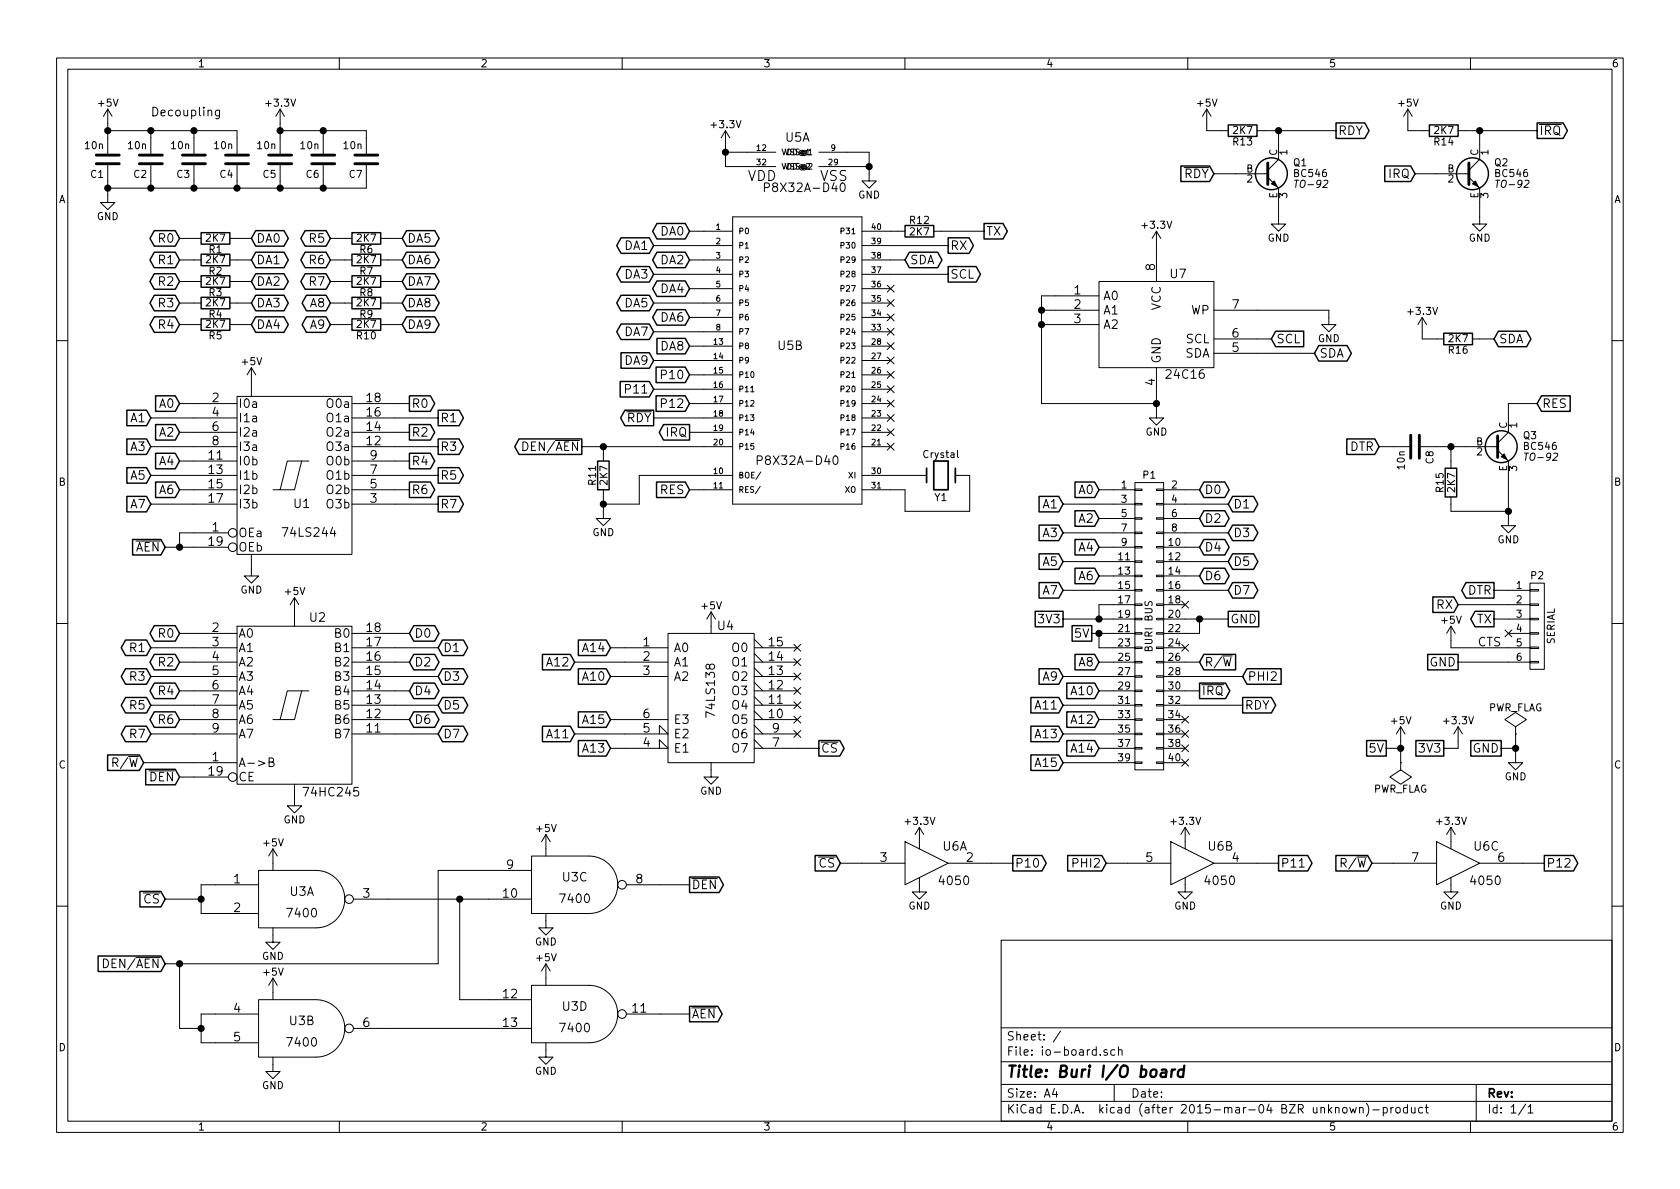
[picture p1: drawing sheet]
EESchema Schematic File Version 2
LIBS:power
LIBS:device
LIBS:transistors
LIBS:conn
LIBS:linear
LIBS:regul
LIBS:74xx
LIBS:cmos4000
LIBS:adc-dac
LIBS:memory
LIBS:xilinx
LIBS:special
LIBS:microcontrollers
LIBS:dsp
LIBS:microchip
LIBS:analog_switches
LIBS:motorola
LIBS:texas
LIBS:intel
LIBS:audio
LIBS:interface
LIBS:digital-audio
LIBS:philips
LIBS:display
LIBS:cypress
LIBS:siliconi
LIBS:opto
LIBS:atmel
LIBS:contrib
LIBS:valves
LIBS:parallax_propeller
EELAYER 25 0
EELAYER END
$Descr A4 11693 8268
encoding utf-8
Sheet 1 1
Title "Buri I/O board"
Date ""
Rev ""
Comp ""
Comment1 ""
Comment2 ""
Comment3 ""
Comment4 ""
$EndDescr
$Comp
L P8X32A-D40 U5
U 2 1
P 5500 2400
F 0 "U5" H 5500 2400 60  0000 C CNN
F 1 "P8X32A-D40" H 5550 1600 60  0000 C CNN
F 2 "" H 5500 2400 60  0000 C CNN
F 3 "" H 5500 2400 60  0000 C CNN
	2    5500 2400
	1    0    0    -1  
$EndComp
$Comp
L P8X32A-D40 U5
U 1 1
P 5600 1250
F 0 "U5" H 5550 1550 60  0000 C CNN
F 1 "P8X32A-D40" H 5600 1200 60  0000 C CNN
F 2 "" H 5600 1250 60  0000 C CNN
F 3 "" H 5600 1250 60  0000 C CNN
	1    5600 1250
	1    0    0    -1  
$EndComp
$Comp
L +3.3V #PWR01
U 1 1
P 5050 1000
F 0 "#PWR01" H 5050 850 50  0001 C CNN
F 1 "+3.3V" H 5050 1140 50  0000 C CNN
F 2 "" H 5050 1000 60  0000 C CNN
F 3 "" H 5050 1000 60  0000 C CNN
	1    5050 1000
	1    0    0    -1  
$EndComp
$Comp
L GND #PWR02
U 1 1
P 6050 1200
F 0 "#PWR02" H 6050 950 50  0001 C CNN
F 1 "GND" H 6050 1050 50  0000 C CNN
F 2 "" H 6050 1200 60  0000 C CNN
F 3 "" H 6050 1200 60  0000 C CNN
	1    6050 1200
	1    0    0    -1  
$EndComp
NoConn ~ 6200 3100
NoConn ~ 6200 3000
NoConn ~ 6200 2900
NoConn ~ 6200 2800
NoConn ~ 6200 2700
NoConn ~ 6200 2600
NoConn ~ 6200 2500
NoConn ~ 6200 2400
NoConn ~ 6200 2300
NoConn ~ 6200 2200
NoConn ~ 6200 2100
NoConn ~ 6200 2000
$Comp
L R R5
U 1 1
P 1500 2250
F 0 "R5" V 1580 2250 50  0000 C CNN
F 1 "2K7" V 1500 2250 50  0000 C CNN
F 2 "" V 1430 2250 30  0000 C CNN
F 3 "" H 1500 2250 30  0000 C CNN
	1    1500 2250
	0    1    1    0   
$EndComp
$Comp
L R R6
U 1 1
P 2550 1650
F 0 "R6" V 2630 1650 50  0000 C CNN
F 1 "2K7" V 2550 1650 50  0000 C CNN
F 2 "" V 2480 1650 30  0000 C CNN
F 3 "" H 2550 1650 30  0000 C CNN
	1    2550 1650
	0    1    1    0   
$EndComp
$Comp
L R R7
U 1 1
P 2550 1800
F 0 "R7" V 2630 1800 50  0000 C CNN
F 1 "2K7" V 2550 1800 50  0000 C CNN
F 2 "" V 2480 1800 30  0000 C CNN
F 3 "" H 2550 1800 30  0000 C CNN
	1    2550 1800
	0    1    1    0   
$EndComp
$Comp
L R R8
U 1 1
P 2550 1950
F 0 "R8" V 2630 1950 50  0000 C CNN
F 1 "2K7" V 2550 1950 50  0000 C CNN
F 2 "" V 2480 1950 30  0000 C CNN
F 3 "" H 2550 1950 30  0000 C CNN
	1    2550 1950
	0    1    1    0   
$EndComp
$Comp
L R R1
U 1 1
P 1500 1650
F 0 "R1" V 1580 1650 50  0000 C CNN
F 1 "2K7" V 1500 1650 50  0000 C CNN
F 2 "" V 1430 1650 30  0000 C CNN
F 3 "" H 1500 1650 30  0000 C CNN
	1    1500 1650
	0    1    1    0   
$EndComp
$Comp
L R R2
U 1 1
P 1500 1800
F 0 "R2" V 1580 1800 50  0000 C CNN
F 1 "2K7" V 1500 1800 50  0000 C CNN
F 2 "" V 1430 1800 30  0000 C CNN
F 3 "" H 1500 1800 30  0000 C CNN
	1    1500 1800
	0    1    1    0   
$EndComp
$Comp
L R R3
U 1 1
P 1500 1950
F 0 "R3" V 1580 1950 50  0000 C CNN
F 1 "2K7" V 1500 1950 50  0000 C CNN
F 2 "" V 1430 1950 30  0000 C CNN
F 3 "" H 1500 1950 30  0000 C CNN
	1    1500 1950
	0    1    1    0   
$EndComp
$Comp
L R R4
U 1 1
P 1500 2100
F 0 "R4" V 1580 2100 50  0000 C CNN
F 1 "2K7" V 1500 2100 50  0000 C CNN
F 2 "" V 1430 2100 30  0000 C CNN
F 3 "" H 1500 2100 30  0000 C CNN
	1    1500 2100
	0    1    1    0   
$EndComp
Text GLabel 1750 1650 2    60   BiDi ~ 0
DA0
Text GLabel 1750 1800 2    60   BiDi ~ 0
DA1
Text GLabel 1750 1950 2    60   BiDi ~ 0
DA2
Text GLabel 1750 2100 2    60   BiDi ~ 0
DA3
Text GLabel 1750 2250 2    60   BiDi ~ 0
DA4
Text GLabel 2800 1650 2    60   BiDi ~ 0
DA5
Text GLabel 2800 1800 2    60   BiDi ~ 0
DA6
Text GLabel 2800 1950 2    60   BiDi ~ 0
DA7
Text GLabel 4800 2200 0    60   BiDi ~ 0
DA6
$Comp
L R R9
U 1 1
P 2550 2100
F 0 "R9" V 2630 2100 50  0000 C CNN
F 1 "2K7" V 2550 2100 50  0000 C CNN
F 2 "" V 2480 2100 30  0000 C CNN
F 3 "" H 2550 2100 30  0000 C CNN
	1    2550 2100
	0    1    1    0   
$EndComp
$Comp
L R R10
U 1 1
P 2550 2250
F 0 "R10" V 2630 2250 50  0000 C CNN
F 1 "2K7" V 2550 2250 50  0000 C CNN
F 2 "" V 2480 2250 30  0000 C CNN
F 3 "" H 2550 2250 30  0000 C CNN
	1    2550 2250
	0    1    1    0   
$EndComp
Text GLabel 2800 2100 2    60   BiDi ~ 0
DA8
Text GLabel 2800 2250 2    60   BiDi ~ 0
DA9
Text GLabel 4550 2300 0    60   BiDi ~ 0
DA7
Text GLabel 4800 2000 0    60   BiDi ~ 0
DA4
Text GLabel 4550 2100 0    60   BiDi ~ 0
DA5
Text GLabel 4800 1800 0    60   BiDi ~ 0
DA2
Text GLabel 4550 1900 0    60   BiDi ~ 0
DA3
Text GLabel 4800 1600 0    60   BiDi ~ 0
DA0
Text GLabel 4550 1700 0    60   BiDi ~ 0
DA1
Text GLabel 4800 2400 0    60   Input ~ 0
DA8
Text GLabel 4550 2500 0    60   Input ~ 0
DA9
Text GLabel 1250 1650 0    60   BiDi ~ 0
R0
Text GLabel 1250 1800 0    60   BiDi ~ 0
R1
Text GLabel 1250 1950 0    60   BiDi ~ 0
R2
Text GLabel 1250 2100 0    60   BiDi ~ 0
R3
Text GLabel 1250 2250 0    60   BiDi ~ 0
R4
Text GLabel 2300 1650 0    60   BiDi ~ 0
R5
Text GLabel 2300 1800 0    60   BiDi ~ 0
R6
Text GLabel 2300 1950 0    60   BiDi ~ 0
R7
Text GLabel 2300 2100 0    60   BiDi ~ 0
A8
Text GLabel 2300 2250 0    60   BiDi ~ 0
A9
$Comp
L 74LS244 U1
U 1 1
P 2050 3300
F 0 "U1" H 2100 3100 60  0000 C CNN
F 1 "74LS244" H 2150 2900 60  0000 C CNN
F 2 "" H 2050 3300 60  0000 C CNN
F 3 "" H 2050 3300 60  0000 C CNN
	1    2050 3300
	1    0    0    -1  
$EndComp
Text GLabel 2850 2800 2    60   Output ~ 0
R0
Text GLabel 3050 2900 2    60   Output ~ 0
R1
Text GLabel 2850 3000 2    60   Output ~ 0
R2
Text GLabel 3050 3100 2    60   Output ~ 0
R3
Text GLabel 2850 3200 2    60   Output ~ 0
R4
Text GLabel 3050 3300 2    60   Output ~ 0
R5
Text GLabel 2850 3400 2    60   Output ~ 0
R6
Text GLabel 3050 3500 2    60   Output ~ 0
R7
Text GLabel 1150 3800 0    60   Input ~ 0
~AEN
Text GLabel 1250 2800 0    60   Input ~ 0
A0
Text GLabel 1050 2900 0    60   Input ~ 0
A1
Text GLabel 1250 3000 0    60   Input ~ 0
A2
Text GLabel 1050 3100 0    60   Input ~ 0
A3
Text GLabel 1250 3200 0    60   Input ~ 0
A4
Text GLabel 1050 3300 0    60   Input ~ 0
A5
Text GLabel 1250 3400 0    60   Input ~ 0
A6
Text GLabel 1050 3500 0    60   Input ~ 0
A7
$Comp
L 74HC245 U2
U 1 1
P 2050 4900
F 0 "U2" H 2150 5475 60  0000 L BNN
F 1 "74HC245" H 2100 4325 60  0000 L TNN
F 2 "" H 2050 4900 60  0000 C CNN
F 3 "" H 2050 4900 60  0000 C CNN
	1    2050 4900
	1    0    0    -1  
$EndComp
Text GLabel 2850 4400 2    60   BiDi ~ 0
D0
Text GLabel 3050 4500 2    60   BiDi ~ 0
D1
Text GLabel 2850 4600 2    60   BiDi ~ 0
D2
Text GLabel 3050 4700 2    60   BiDi ~ 0
D3
Text GLabel 2850 4800 2    60   BiDi ~ 0
D4
Text GLabel 3050 4900 2    60   BiDi ~ 0
D5
Text GLabel 2850 5000 2    60   BiDi ~ 0
D6
Text GLabel 3050 5100 2    60   BiDi ~ 0
D7
Text GLabel 1250 4400 0    60   BiDi ~ 0
R0
Text GLabel 1050 4500 0    60   BiDi ~ 0
R1
Text GLabel 1250 4600 0    60   BiDi ~ 0
R2
Text GLabel 1050 4700 0    60   BiDi ~ 0
R3
Text GLabel 1250 4800 0    60   BiDi ~ 0
R4
Text GLabel 1050 4900 0    60   BiDi ~ 0
R5
Text GLabel 1250 5000 0    60   BiDi ~ 0
R6
Text GLabel 1050 5100 0    60   BiDi ~ 0
R7
Text GLabel 1250 5400 0    60   Input ~ 0
~DEN
Text GLabel 1000 5300 0    60   Input ~ 0
R/~W
$Comp
L 4050 U6
U 2 1
P 8300 6000
F 0 "U6" H 8495 6115 60  0000 C CNN
F 1 "4050" H 8490 5875 60  0000 C CNN
F 2 "" H 8300 6000 60  0000 C CNN
F 3 "" H 8300 6000 60  0000 C CNN
	2    8300 6000
	1    0    0    -1  
$EndComp
Text GLabel 4800 2800 0    60   Input ~ 0
P12
Text GLabel 4550 2900 0    60   Output ~ 0
~RDY
Text GLabel 4800 2600 0    60   Input ~ 0
P10
Text GLabel 4550 2700 0    60   Input ~ 0
P11
Text GLabel 4800 3000 0    60   Output ~ 0
IRQ
Text GLabel 8900 6000 2    60   Output ~ 0
P11
Text GLabel 7700 6000 0    60   Input ~ 0
PHI2
$Comp
L 4050 U6
U 3 1
P 10150 6000
F 0 "U6" H 10345 6115 60  0000 C CNN
F 1 "4050" H 10340 5875 60  0000 C CNN
F 2 "" H 10150 6000 60  0000 C CNN
F 3 "" H 10150 6000 60  0000 C CNN
	3    10150 6000
	1    0    0    -1  
$EndComp
Text GLabel 10750 6000 2    60   Output ~ 0
P12
Text GLabel 9550 6000 0    60   Input ~ 0
R/~W
$Comp
L 4050 U6
U 1 1
P 6450 6000
F 0 "U6" H 6645 6115 60  0000 C CNN
F 1 "4050" H 6640 5875 60  0000 C CNN
F 2 "" H 6450 6000 60  0000 C CNN
F 3 "" H 6450 6000 60  0000 C CNN
	1    6450 6000
	1    0    0    -1  
$EndComp
Text GLabel 7050 6000 2    60   Output ~ 0
P10
Text GLabel 5850 6000 0    60   Input ~ 0
~CS
$Comp
L 7400 U3
U 1 1
P 2100 6250
F 0 "U3" H 2100 6300 60  0000 C CNN
F 1 "7400" H 2100 6150 60  0000 C CNN
F 2 "" H 2100 6250 60  0000 C CNN
F 3 "" H 2100 6250 60  0000 C CNN
	1    2100 6250
	1    0    0    -1  
$EndComp
Text GLabel 1150 6250 0    60   Input ~ 0
~CS
$Comp
L 7400 U3
U 3 1
P 4000 6150
F 0 "U3" H 4000 6200 60  0000 C CNN
F 1 "7400" H 4000 6050 60  0000 C CNN
F 2 "" H 4000 6150 60  0000 C CNN
F 3 "" H 4000 6150 60  0000 C CNN
	3    4000 6150
	1    0    0    -1  
$EndComp
Text GLabel 1150 6700 0    60   Input ~ 0
DEN/~AEN
$Comp
L 7400 U3
U 4 1
P 4000 7050
F 0 "U3" H 4000 7100 60  0000 C CNN
F 1 "7400" H 4000 6950 60  0000 C CNN
F 2 "" H 4000 7050 60  0000 C CNN
F 3 "" H 4000 7050 60  0000 C CNN
	4    4000 7050
	1    0    0    -1  
$EndComp
$Comp
L 7400 U3
U 2 1
P 2100 7150
F 0 "U3" H 2100 7200 60  0000 C CNN
F 1 "7400" H 2100 7050 60  0000 C CNN
F 2 "" H 2100 7150 60  0000 C CNN
F 3 "" H 2100 7150 60  0000 C CNN
	2    2100 7150
	1    0    0    -1  
$EndComp
Text GLabel 4800 6150 2    60   Output ~ 0
~DEN
Text GLabel 4800 7050 2    60   Output ~ 0
~AEN
Text GLabel 4050 3100 0    60   Output ~ 0
DEN/~AEN
$Comp
L R R11
U 1 1
P 4200 3300
F 0 "R11" V 4280 3300 50  0000 C CNN
F 1 "2K7" V 4200 3300 50  0000 C CNN
F 2 "" V 4130 3300 30  0000 C CNN
F 3 "" H 4200 3300 30  0000 C CNN
	1    4200 3300
	-1   0    0    1   
$EndComp
$Comp
L GND #PWR03
U 1 1
P 4200 3550
F 0 "#PWR03" H 4200 3300 50  0001 C CNN
F 1 "GND" H 4200 3400 50  0000 C CNN
F 2 "" H 4200 3550 60  0000 C CNN
F 3 "" H 4200 3550 60  0000 C CNN
	1    4200 3550
	1    0    0    -1  
$EndComp
Text GLabel 4800 3400 0    60   Input ~ 0
RES
$Comp
L Crystal Y1
U 1 1
P 6550 3300
F 0 "Y1" H 6550 3450 50  0000 C CNN
F 1 "Crystal" H 6550 3150 50  0000 C CNN
F 2 "" H 6550 3300 60  0000 C CNN
F 3 "" H 6550 3300 60  0000 C CNN
	1    6550 3300
	-1   0    0    1   
$EndComp
Text GLabel 8450 1200 0    60   Input ~ 0
~RDY
$Comp
L BC546 Q1
U 1 1
P 8800 1200
F 0 "Q1" H 9000 1275 50  0000 L CNN
F 1 "BC546" H 9000 1200 50  0000 L CNN
F 2 "TO-92" H 9000 1125 50  0000 L CIN
F 3 "" H 8800 1200 50  0000 L CNN
	1    8800 1200
	1    0    0    -1  
$EndComp
$Comp
L GND #PWR04
U 1 1
P 8900 1500
F 0 "#PWR04" H 8900 1250 50  0001 C CNN
F 1 "GND" H 8900 1350 50  0000 C CNN
F 2 "" H 8900 1500 60  0000 C CNN
F 3 "" H 8900 1500 60  0000 C CNN
	1    8900 1500
	1    0    0    -1  
$EndComp
Text GLabel 9300 900  2    60   Output ~ 0
RDY
$Comp
L R R13
U 1 1
P 8650 900
F 0 "R13" V 8730 900 50  0000 C CNN
F 1 "2K7" V 8650 900 50  0000 C CNN
F 2 "" V 8580 900 30  0000 C CNN
F 3 "" H 8650 900 30  0000 C CNN
	1    8650 900 
	0    1    1    0   
$EndComp
$Comp
L +5V #PWR05
U 1 1
P 8400 850
F 0 "#PWR05" H 8400 700 50  0001 C CNN
F 1 "+5V" H 8400 990 50  0000 C CNN
F 2 "" H 8400 850 60  0000 C CNN
F 3 "" H 8400 850 60  0000 C CNN
	1    8400 850 
	1    0    0    -1  
$EndComp
Text GLabel 9850 1200 0    60   Input ~ 0
IRQ
$Comp
L BC546 Q2
U 1 1
P 10200 1200
F 0 "Q2" H 10400 1275 50  0000 L CNN
F 1 "BC546" H 10400 1200 50  0000 L CNN
F 2 "TO-92" H 10400 1125 50  0000 L CIN
F 3 "" H 10200 1200 50  0000 L CNN
	1    10200 1200
	1    0    0    -1  
$EndComp
$Comp
L GND #PWR06
U 1 1
P 10300 1500
F 0 "#PWR06" H 10300 1250 50  0001 C CNN
F 1 "GND" H 10300 1350 50  0000 C CNN
F 2 "" H 10300 1500 60  0000 C CNN
F 3 "" H 10300 1500 60  0000 C CNN
	1    10300 1500
	1    0    0    -1  
$EndComp
Text GLabel 10700 900  2    60   Output ~ 0
~IRQ
$Comp
L R R14
U 1 1
P 10050 900
F 0 "R14" V 10130 900 50  0000 C CNN
F 1 "2K7" V 10050 900 50  0000 C CNN
F 2 "" V 9980 900 30  0000 C CNN
F 3 "" H 10050 900 30  0000 C CNN
	1    10050 900 
	0    1    1    0   
$EndComp
$Comp
L +5V #PWR07
U 1 1
P 9800 850
F 0 "#PWR07" H 9800 700 50  0001 C CNN
F 1 "+5V" H 9800 990 50  0000 C CNN
F 2 "" H 9800 850 60  0000 C CNN
F 3 "" H 9800 850 60  0000 C CNN
	1    9800 850 
	1    0    0    -1  
$EndComp
$Comp
L +5V #PWR08
U 1 1
P 1750 2650
F 0 "#PWR08" H 1750 2500 50  0001 C CNN
F 1 "+5V" H 1750 2790 50  0000 C CNN
F 2 "" H 1750 2650 60  0000 C CNN
F 3 "" H 1750 2650 60  0000 C CNN
	1    1750 2650
	1    0    0    -1  
$EndComp
$Comp
L GND #PWR09
U 1 1
P 1750 3950
F 0 "#PWR09" H 1750 3700 50  0001 C CNN
F 1 "GND" H 1750 3800 50  0000 C CNN
F 2 "" H 1750 3950 60  0000 C CNN
F 3 "" H 1750 3950 60  0000 C CNN
	1    1750 3950
	1    0    0    -1  
$EndComp
$Comp
L GND #PWR010
U 1 1
P 2050 5550
F 0 "#PWR010" H 2050 5300 50  0001 C CNN
F 1 "GND" H 2050 5400 50  0000 C CNN
F 2 "" H 2050 5550 60  0000 C CNN
F 3 "" H 2050 5550 60  0000 C CNN
	1    2050 5550
	1    0    0    -1  
$EndComp
$Comp
L +5V #PWR011
U 1 1
P 2050 4250
F 0 "#PWR011" H 2050 4100 50  0001 C CNN
F 1 "+5V" H 2050 4390 50  0000 C CNN
F 2 "" H 2050 4250 60  0000 C CNN
F 3 "" H 2050 4250 60  0000 C CNN
	1    2050 4250
	1    0    0    -1  
$EndComp
$Comp
L GND #PWR012
U 1 1
P 1900 6500
F 0 "#PWR012" H 1900 6250 50  0001 C CNN
F 1 "GND" H 1900 6350 50  0000 C CNN
F 2 "" H 1900 6500 60  0000 C CNN
F 3 "" H 1900 6500 60  0000 C CNN
	1    1900 6500
	1    0    0    -1  
$EndComp
$Comp
L GND #PWR013
U 1 1
P 1900 7400
F 0 "#PWR013" H 1900 7150 50  0001 C CNN
F 1 "GND" H 1900 7250 50  0000 C CNN
F 2 "" H 1900 7400 60  0000 C CNN
F 3 "" H 1900 7400 60  0000 C CNN
	1    1900 7400
	1    0    0    -1  
$EndComp
$Comp
L GND #PWR014
U 1 1
P 3800 7300
F 0 "#PWR014" H 3800 7050 50  0001 C CNN
F 1 "GND" H 3800 7150 50  0000 C CNN
F 2 "" H 3800 7300 60  0000 C CNN
F 3 "" H 3800 7300 60  0000 C CNN
	1    3800 7300
	1    0    0    -1  
$EndComp
$Comp
L GND #PWR015
U 1 1
P 3800 6400
F 0 "#PWR015" H 3800 6150 50  0001 C CNN
F 1 "GND" H 3800 6250 50  0000 C CNN
F 2 "" H 3800 6400 60  0000 C CNN
F 3 "" H 3800 6400 60  0000 C CNN
	1    3800 6400
	1    0    0    -1  
$EndComp
$Comp
L +5V #PWR016
U 1 1
P 3800 6800
F 0 "#PWR016" H 3800 6650 50  0001 C CNN
F 1 "+5V" H 3800 6940 50  0000 C CNN
F 2 "" H 3800 6800 60  0000 C CNN
F 3 "" H 3800 6800 60  0000 C CNN
	1    3800 6800
	1    0    0    -1  
$EndComp
$Comp
L GND #PWR017
U 1 1
P 10100 6150
F 0 "#PWR017" H 10100 5900 50  0001 C CNN
F 1 "GND" H 10100 6000 50  0000 C CNN
F 2 "" H 10100 6150 60  0000 C CNN
F 3 "" H 10100 6150 60  0000 C CNN
	1    10100 6150
	1    0    0    -1  
$EndComp
$Comp
L +3.3V #PWR018
U 1 1
P 10100 5850
F 0 "#PWR018" H 10100 5700 50  0001 C CNN
F 1 "+3.3V" H 10100 5990 50  0000 C CNN
F 2 "" H 10100 5850 60  0000 C CNN
F 3 "" H 10100 5850 60  0000 C CNN
	1    10100 5850
	1    0    0    -1  
$EndComp
$Comp
L GND #PWR019
U 1 1
P 8250 6150
F 0 "#PWR019" H 8250 5900 50  0001 C CNN
F 1 "GND" H 8250 6000 50  0000 C CNN
F 2 "" H 8250 6150 60  0000 C CNN
F 3 "" H 8250 6150 60  0000 C CNN
	1    8250 6150
	1    0    0    -1  
$EndComp
$Comp
L +3.3V #PWR020
U 1 1
P 8250 5850
F 0 "#PWR020" H 8250 5700 50  0001 C CNN
F 1 "+3.3V" H 8250 5990 50  0000 C CNN
F 2 "" H 8250 5850 60  0000 C CNN
F 3 "" H 8250 5850 60  0000 C CNN
	1    8250 5850
	1    0    0    -1  
$EndComp
$Comp
L GND #PWR021
U 1 1
P 6400 6150
F 0 "#PWR021" H 6400 5900 50  0001 C CNN
F 1 "GND" H 6400 6000 50  0000 C CNN
F 2 "" H 6400 6150 60  0000 C CNN
F 3 "" H 6400 6150 60  0000 C CNN
	1    6400 6150
	1    0    0    -1  
$EndComp
$Comp
L +3.3V #PWR022
U 1 1
P 6400 5850
F 0 "#PWR022" H 6400 5700 50  0001 C CNN
F 1 "+3.3V" H 6400 5990 50  0000 C CNN
F 2 "" H 6400 5850 60  0000 C CNN
F 3 "" H 6400 5850 60  0000 C CNN
	1    6400 5850
	1    0    0    -1  
$EndComp
$Comp
L 74LS138 U4
U 1 1
P 4950 4850
F 0 "U4" H 5050 5350 60  0000 C CNN
F 1 "74LS138" V 4950 4900 60  0000 C CNN
F 2 "" H 4950 4850 60  0000 C CNN
F 3 "" H 4950 4850 60  0000 C CNN
	1    4950 4850
	1    0    0    -1  
$EndComp
Text GLabel 4250 5200 0    60   Input ~ 0
A13
Text GLabel 4250 4700 0    60   Input ~ 0
A10
Text GLabel 4000 5100 0    60   Input ~ 0
A11
Text GLabel 4250 4500 0    60   Input ~ 0
A14
Text GLabel 4000 4600 0    60   Input ~ 0
A12
Text GLabel 4250 5000 0    60   Input ~ 0
A15
NoConn ~ 5550 4500
NoConn ~ 5550 4600
NoConn ~ 5550 4700
NoConn ~ 5550 4800
NoConn ~ 5550 4900
NoConn ~ 5550 5000
NoConn ~ 5550 5100
Text GLabel 5700 5200 2    60   Output ~ 0
~CS
$Comp
L +5V #PWR023
U 1 1
P 1900 6000
F 0 "#PWR023" H 1900 5850 50  0001 C CNN
F 1 "+5V" H 1900 6140 50  0000 C CNN
F 2 "" H 1900 6000 60  0000 C CNN
F 3 "" H 1900 6000 60  0000 C CNN
	1    1900 6000
	1    0    0    -1  
$EndComp
$Comp
L +5V #PWR024
U 1 1
P 3800 5900
F 0 "#PWR024" H 3800 5750 50  0001 C CNN
F 1 "+5V" H 3800 6040 50  0000 C CNN
F 2 "" H 3800 5900 60  0000 C CNN
F 3 "" H 3800 5900 60  0000 C CNN
	1    3800 5900
	1    0    0    -1  
$EndComp
$Comp
L +5V #PWR025
U 1 1
P 1900 6900
F 0 "#PWR025" H 1900 6750 50  0001 C CNN
F 1 "+5V" H 1900 7040 50  0000 C CNN
F 2 "" H 1900 6900 60  0000 C CNN
F 3 "" H 1900 6900 60  0000 C CNN
	1    1900 6900
	1    0    0    -1  
$EndComp
$Comp
L +5V #PWR026
U 1 1
P 4950 4350
F 0 "#PWR026" H 4950 4200 50  0001 C CNN
F 1 "+5V" H 4950 4490 50  0000 C CNN
F 2 "" H 4950 4350 60  0000 C CNN
F 3 "" H 4950 4350 60  0000 C CNN
	1    4950 4350
	1    0    0    -1  
$EndComp
$Comp
L GND #PWR027
U 1 1
P 4950 5350
F 0 "#PWR027" H 4950 5100 50  0001 C CNN
F 1 "GND" H 4950 5200 50  0000 C CNN
F 2 "" H 4950 5350 60  0000 C CNN
F 3 "" H 4950 5350 60  0000 C CNN
	1    4950 5350
	1    0    0    -1  
$EndComp
$Comp
L CONN_02X20 P1
U 1 1
P 8000 4350
F 0 "P1" H 8000 5400 50  0000 C CNN
F 1 "BURI BUS" V 8000 4350 50  0000 C CNN
F 2 "" H 8000 3400 60  0000 C CNN
F 3 "" H 8000 3400 60  0000 C CNN
	1    8000 4350
	1    0    0    -1  
$EndComp
Text GLabel 7650 3400 0    60   Input ~ 0
A0
Text GLabel 7400 3500 0    60   Input ~ 0
A1
Text GLabel 7650 3600 0    60   Input ~ 0
A2
Text GLabel 7400 3700 0    60   Input ~ 0
A3
Text GLabel 7650 3800 0    60   Input ~ 0
A4
Text GLabel 7400 3900 0    60   Input ~ 0
A5
Text GLabel 7650 4000 0    60   Input ~ 0
A6
Text GLabel 7400 4100 0    60   Input ~ 0
A7
Text GLabel 7650 4600 0    60   Input ~ 0
A8
Text GLabel 7400 4700 0    60   Input ~ 0
A9
Text GLabel 7650 4800 0    60   Input ~ 0
A10
Text GLabel 7400 4900 0    60   Input ~ 0
A11
Text GLabel 7650 5000 0    60   Input ~ 0
A12
Text GLabel 7400 5100 0    60   Input ~ 0
A13
Text GLabel 7650 5200 0    60   Input ~ 0
A14
Text GLabel 7400 5300 0    60   Input ~ 0
A15
Text GLabel 8350 3400 2    60   BiDi ~ 0
D0
Text GLabel 8550 3500 2    60   BiDi ~ 0
D1
Text GLabel 8350 3600 2    60   BiDi ~ 0
D2
Text GLabel 8550 3700 2    60   BiDi ~ 0
D3
Text GLabel 8350 3800 2    60   BiDi ~ 0
D4
Text GLabel 8550 3900 2    60   BiDi ~ 0
D5
Text GLabel 8350 4000 2    60   BiDi ~ 0
D6
Text GLabel 8550 4100 2    60   BiDi ~ 0
D7
Text GLabel 8550 4300 2    60   UnSpc ~ 0
GND
Text GLabel 7400 4300 0    60   UnSpc ~ 0
3V3
Text GLabel 7600 4400 0    60   UnSpc ~ 0
5V
Text GLabel 10050 5200 0    60   UnSpc ~ 0
3V3
Text GLabel 9650 5200 0    60   UnSpc ~ 0
5V
Text GLabel 10450 5200 0    60   UnSpc ~ 0
GND
$Comp
L +3.3V #PWR028
U 1 1
P 10150 5150
F 0 "#PWR028" H 10150 5000 50  0001 C CNN
F 1 "+3.3V" H 10150 5290 50  0000 C CNN
F 2 "" H 10150 5150 60  0000 C CNN
F 3 "" H 10150 5150 60  0000 C CNN
	1    10150 5150
	-1   0    0    -1  
$EndComp
$Comp
L +5V #PWR029
U 1 1
P 9750 5150
F 0 "#PWR029" H 9750 5000 50  0001 C CNN
F 1 "+5V" H 9750 5290 50  0000 C CNN
F 2 "" H 9750 5150 60  0000 C CNN
F 3 "" H 9750 5150 60  0000 C CNN
	1    9750 5150
	1    0    0    -1  
$EndComp
$Comp
L GND #PWR030
U 1 1
P 10550 5250
F 0 "#PWR030" H 10550 5000 50  0001 C CNN
F 1 "GND" H 10550 5100 50  0000 C CNN
F 2 "" H 10550 5250 60  0000 C CNN
F 3 "" H 10550 5250 60  0000 C CNN
	1    10550 5250
	1    0    0    -1  
$EndComp
Text GLabel 8350 4600 2    60   Input ~ 0
R/~W
Text GLabel 8650 4700 2    60   Input ~ 0
PHI2
Text GLabel 8350 4800 2    60   Output ~ 0
~IRQ
Text GLabel 8650 4900 2    60   Output ~ 0
RDY
NoConn ~ 8250 4200
NoConn ~ 8250 5100
NoConn ~ 8250 5200
NoConn ~ 8250 5300
NoConn ~ 8250 4500
Wire Wire Line
	6050 1050 6050 1200
Wire Wire Line
	6050 1050 5900 1050
Wire Wire Line
	5900 1150 6050 1150
Connection ~ 6050 1150
Wire Wire Line
	5050 1000 5050 1150
Wire Wire Line
	5050 1150 5200 1150
Wire Wire Line
	5200 1050 5050 1050
Connection ~ 5050 1050
Wire Wire Line
	1650 1650 1750 1650
Wire Wire Line
	1650 1800 1750 1800
Wire Wire Line
	1750 1950 1650 1950
Wire Wire Line
	1650 2100 1750 2100
Wire Wire Line
	1750 2250 1650 2250
Wire Wire Line
	2700 1650 2800 1650
Wire Wire Line
	2800 1800 2700 1800
Wire Wire Line
	2700 1950 2800 1950
Wire Wire Line
	2800 2100 2700 2100
Wire Wire Line
	2700 2250 2800 2250
Wire Wire Line
	4550 2500 4900 2500
Wire Wire Line
	4900 2400 4800 2400
Wire Wire Line
	4550 2300 4900 2300
Wire Wire Line
	4900 2200 4800 2200
Wire Wire Line
	4550 2100 4900 2100
Wire Wire Line
	4900 2000 4800 2000
Wire Wire Line
	4550 1900 4900 1900
Wire Wire Line
	4900 1800 4800 1800
Wire Wire Line
	4550 1700 4900 1700
Wire Wire Line
	4900 1600 4800 1600
Wire Wire Line
	2300 2250 2400 2250
Wire Wire Line
	2400 2100 2300 2100
Wire Wire Line
	2300 1950 2400 1950
Wire Wire Line
	2400 1800 2300 1800
Wire Wire Line
	2300 1650 2400 1650
Wire Wire Line
	1350 2250 1250 2250
Wire Wire Line
	1250 2100 1350 2100
Wire Wire Line
	1350 1950 1250 1950
Wire Wire Line
	1250 1800 1350 1800
Wire Wire Line
	1350 1650 1250 1650
Wire Wire Line
	3050 3500 2750 3500
Wire Wire Line
	2750 3400 2850 3400
Wire Wire Line
	3050 3300 2750 3300
Wire Wire Line
	2750 3200 2850 3200
Wire Wire Line
	3050 3100 2750 3100
Wire Wire Line
	2750 3000 2850 3000
Wire Wire Line
	3050 2900 2750 2900
Wire Wire Line
	2750 2800 2850 2800
Wire Wire Line
	1150 3800 1350 3800
Wire Wire Line
	1350 3700 1250 3700
Wire Wire Line
	1250 3700 1250 3800
Connection ~ 1250 3800
Wire Wire Line
	1050 3500 1350 3500
Wire Wire Line
	1350 3400 1250 3400
Wire Wire Line
	1050 3300 1350 3300
Wire Wire Line
	1350 3200 1250 3200
Wire Wire Line
	1050 3100 1350 3100
Wire Wire Line
	1350 3000 1250 3000
Wire Wire Line
	1050 2900 1350 2900
Wire Wire Line
	1350 2800 1250 2800
Wire Wire Line
	3050 5100 2750 5100
Wire Wire Line
	3050 4900 2750 4900
Wire Wire Line
	3050 4700 2750 4700
Wire Wire Line
	3050 4500 2750 4500
Wire Wire Line
	2750 4400 2850 4400
Wire Wire Line
	2850 4600 2750 4600
Wire Wire Line
	2750 4800 2850 4800
Wire Wire Line
	2850 5000 2750 5000
Wire Wire Line
	1050 5100 1350 5100
Wire Wire Line
	1350 5000 1250 5000
Wire Wire Line
	1050 4900 1350 4900
Wire Wire Line
	1350 4800 1250 4800
Wire Wire Line
	1050 4700 1350 4700
Wire Wire Line
	1350 4600 1250 4600
Wire Wire Line
	1050 4500 1350 4500
Wire Wire Line
	1350 4400 1250 4400
Wire Wire Line
	1250 5400 1350 5400
Wire Wire Line
	1000 5300 1350 5300
Wire Wire Line
	4050 3100 4900 3100
Wire Wire Line
	4900 3000 4800 3000
Wire Wire Line
	4550 2900 4900 2900
Wire Wire Line
	4900 2800 4800 2800
Wire Wire Line
	4550 2700 4900 2700
Wire Wire Line
	4900 2600 4800 2600
Wire Wire Line
	8750 6000 8900 6000
Wire Wire Line
	7700 6000 7850 6000
Wire Wire Line
	10600 6000 10750 6000
Wire Wire Line
	9550 6000 9700 6000
Wire Wire Line
	6900 6000 7050 6000
Wire Wire Line
	5850 6000 6000 6000
Wire Wire Line
	1500 6150 1400 6150
Wire Wire Line
	1400 6150 1400 6350
Wire Wire Line
	1400 6350 1500 6350
Wire Wire Line
	1150 6250 1400 6250
Connection ~ 1400 6250
Wire Wire Line
	1150 6700 3050 6700
Wire Wire Line
	3050 6700 3050 6050
Wire Wire Line
	2700 6250 3400 6250
Wire Wire Line
	1500 7050 1400 7050
Wire Wire Line
	1400 7050 1400 7250
Wire Wire Line
	1400 7250 1500 7250
Wire Wire Line
	1250 6700 1250 7150
Wire Wire Line
	1250 7150 1400 7150
Connection ~ 1400 7150
Connection ~ 1250 6700
Wire Wire Line
	2700 7150 3400 7150
Wire Wire Line
	3200 6250 3200 6950
Wire Wire Line
	3200 6950 3400 6950
Connection ~ 3200 6250
Wire Wire Line
	4600 6150 4800 6150
Wire Wire Line
	4600 7050 4800 7050
Wire Wire Line
	4200 3100 4200 3150
Connection ~ 4200 3100
Wire Wire Line
	4200 3450 4200 3550
Wire Wire Line
	4200 3500 4450 3500
Wire Wire Line
	4450 3500 4450 3300
Wire Wire Line
	4450 3300 4900 3300
Connection ~ 4200 3500
Wire Wire Line
	4800 3400 4900 3400
Wire Wire Line
	6200 3300 6400 3300
Wire Wire Line
	6700 3300 6750 3300
Wire Wire Line
	6750 3300 6750 3550
Wire Wire Line
	6750 3550 6300 3550
Wire Wire Line
	6300 3550 6300 3400
Wire Wire Line
	6300 3400 6200 3400
Wire Wire Line
	8450 1200 8600 1200
Wire Wire Line
	8900 1400 8900 1500
Wire Wire Line
	8900 1000 8900 900 
Wire Wire Line
	8800 900  9300 900 
Wire Wire Line
	8400 850  8400 900 
Wire Wire Line
	8400 900  8500 900 
Connection ~ 8900 900 
Wire Wire Line
	9850 1200 10000 1200
Wire Wire Line
	10300 1400 10300 1500
Wire Wire Line
	10300 1000 10300 900 
Wire Wire Line
	10200 900  10700 900 
Wire Wire Line
	9800 850  9800 900 
Wire Wire Line
	9800 900  9900 900 
Connection ~ 10300 900 
Wire Wire Line
	1750 2650 1750 2750
Wire Wire Line
	1750 3850 1750 3950
Wire Wire Line
	2050 5450 2050 5550
Wire Wire Line
	2050 4250 2050 4350
Wire Wire Line
	1900 6450 1900 6500
Wire Wire Line
	1900 7350 1900 7400
Wire Wire Line
	3800 7250 3800 7300
Wire Wire Line
	3800 6350 3800 6400
Wire Wire Line
	3050 6050 3400 6050
Wire Wire Line
	3800 6800 3800 6850
Wire Wire Line
	8250 6100 8250 6150
Wire Wire Line
	10100 5850 10100 5900
Wire Wire Line
	10100 6100 10100 6150
Wire Wire Line
	8250 5850 8250 5900
Wire Wire Line
	6400 5850 6400 5900
Wire Wire Line
	6400 6100 6400 6150
Wire Wire Line
	4000 5100 4350 5100
Wire Wire Line
	4350 4700 4250 4700
Wire Wire Line
	4000 4600 4350 4600
Wire Wire Line
	4350 4500 4250 4500
Wire Wire Line
	4250 5200 4350 5200
Wire Wire Line
	4250 5000 4350 5000
Wire Wire Line
	5550 5200 5700 5200
Wire Wire Line
	1900 6000 1900 6050
Wire Wire Line
	3800 5900 3800 5950
Wire Wire Line
	1900 6900 1900 6950
Wire Wire Line
	4950 5300 4950 5350
Wire Wire Line
	4950 4350 4950 4400
Wire Wire Line
	7400 4100 7750 4100
Wire Wire Line
	7750 4000 7650 4000
Wire Wire Line
	7400 3900 7750 3900
Wire Wire Line
	7750 3800 7650 3800
Wire Wire Line
	7400 3700 7750 3700
Wire Wire Line
	7750 3600 7650 3600
Wire Wire Line
	7400 3500 7750 3500
Wire Wire Line
	7750 3400 7650 3400
Wire Wire Line
	7400 5300 7750 5300
Wire Wire Line
	7750 5200 7650 5200
Wire Wire Line
	7400 5100 7750 5100
Wire Wire Line
	7750 5000 7650 5000
Wire Wire Line
	7400 4900 7750 4900
Wire Wire Line
	7750 4800 7650 4800
Wire Wire Line
	7400 4700 7750 4700
Wire Wire Line
	7750 4600 7650 4600
Wire Wire Line
	8550 4100 8250 4100
Wire Wire Line
	8550 3900 8250 3900
Wire Wire Line
	8550 3700 8250 3700
Wire Wire Line
	8550 3500 8250 3500
Wire Wire Line
	8250 3400 8350 3400
Wire Wire Line
	8350 3600 8250 3600
Wire Wire Line
	8250 3800 8350 3800
Wire Wire Line
	8350 4000 8250 4000
Wire Wire Line
	8250 4300 8550 4300
Wire Wire Line
	8350 4300 8350 4400
Wire Wire Line
	8350 4400 8250 4400
Connection ~ 8350 4300
Wire Wire Line
	7400 4300 7750 4300
Wire Wire Line
	7600 4400 7750 4400
Wire Wire Line
	10550 5100 10550 5250
Wire Wire Line
	8650 4900 8250 4900
Wire Wire Line
	8250 4800 8350 4800
Wire Wire Line
	8250 4700 8650 4700
Wire Wire Line
	8350 4600 8250 4600
Wire Wire Line
	7650 4400 7650 4500
Wire Wire Line
	7650 4500 7750 4500
Connection ~ 7650 4400
Wire Wire Line
	7650 4300 7650 4200
Wire Wire Line
	7650 4200 7750 4200
Connection ~ 7650 4300
Wire Wire Line
	9750 5150 9750 5300
Wire Wire Line
	9750 5200 9650 5200
Wire Wire Line
	10150 5150 10150 5200
Wire Wire Line
	10150 5200 10050 5200
NoConn ~ 8250 5000
Text GLabel 10150 4600 0    60   UnSpc ~ 0
GND
Wire Wire Line
	10150 4600 10500 4600
$Comp
L +5V #PWR031
U 1 1
P 10100 4450
F 0 "#PWR031" H 10100 4300 50  0001 C CNN
F 1 "+5V" H 10100 4590 50  0000 C CNN
F 2 "" H 10100 4450 60  0000 C CNN
F 3 "" H 10100 4450 60  0000 C CNN
	1    10100 4450
	1    0    0    -1  
$EndComp
Wire Wire Line
	10100 4450 10100 4500
Wire Wire Line
	10100 4500 10500 4500
Text Label 10450 4500 2    60   ~ 0
CTS
NoConn ~ 10500 4400
Text GLabel 10400 4300 0    60   Output ~ 0
TX
Wire Wire Line
	10400 4300 10500 4300
Text GLabel 10150 4200 0    60   Input ~ 0
RX
Wire Wire Line
	10150 4200 10500 4200
$Comp
L CONN_01X06 P2
U 1 1
P 10700 4350
F 0 "P2" H 10700 4700 50  0000 C CNN
F 1 "SERIAL" V 10800 4350 50  0000 C CNN
F 2 "" H 10700 4350 60  0000 C CNN
F 3 "" H 10700 4350 60  0000 C CNN
	1    10700 4350
	1    0    0    -1  
$EndComp
Text GLabel 10400 4100 0    60   Output ~ 0
DTR
Wire Wire Line
	10400 4100 10500 4100
Text GLabel 9600 3100 0    60   Input ~ 0
DTR
$Comp
L C C8
U 1 1
P 9850 3100
F 0 "C8" H 9875 3200 50  0000 L CNN
F 1 "10n" H 9875 3000 50  0000 L CNN
F 2 "" H 9888 2950 30  0000 C CNN
F 3 "" H 9850 3100 60  0000 C CNN
	1    9850 3100
	0    1    1    0   
$EndComp
Wire Wire Line
	9600 3100 9700 3100
$Comp
L BC546 Q3
U 1 1
P 10400 3100
F 0 "Q3" H 10600 3175 50  0000 L CNN
F 1 "BC546" H 10600 3100 50  0000 L CNN
F 2 "TO-92" H 10600 3025 50  0000 L CIN
F 3 "" H 10400 3100 50  0000 L CNN
	1    10400 3100
	1    0    0    -1  
$EndComp
$Comp
L GND #PWR032
U 1 1
P 10500 3600
F 0 "#PWR032" H 10500 3350 50  0001 C CNN
F 1 "GND" H 10500 3450 50  0000 C CNN
F 2 "" H 10500 3600 60  0000 C CNN
F 3 "" H 10500 3600 60  0000 C CNN
	1    10500 3600
	1    0    0    -1  
$EndComp
Wire Wire Line
	10500 3300 10500 3600
Wire Wire Line
	10000 3100 10200 3100
$Comp
L R R15
U 1 1
P 10100 3350
F 0 "R15" V 10180 3350 50  0000 C CNN
F 1 "2K7" V 10100 3350 50  0000 C CNN
F 2 "" V 10030 3350 30  0000 C CNN
F 3 "" H 10100 3350 30  0000 C CNN
	1    10100 3350
	-1   0    0    1   
$EndComp
Wire Wire Line
	10100 3100 10100 3200
Connection ~ 10100 3100
Wire Wire Line
	10100 3500 10100 3550
Wire Wire Line
	10100 3550 10500 3550
Connection ~ 10500 3550
Text GLabel 10700 2800 2    60   Input ~ 0
RES
Wire Wire Line
	10500 2900 10500 2800
Wire Wire Line
	10500 2800 10700 2800
Text GLabel 6600 1700 2    60   Output ~ 0
RX
Wire Wire Line
	6200 1700 6600 1700
Text GLabel 6850 1600 2    60   Output ~ 0
TX
$Comp
L R R12
U 1 1
P 6400 1600
F 0 "R12" V 6480 1600 50  0000 C CNN
F 1 "2K7" V 6400 1600 50  0000 C CNN
F 2 "" V 6330 1600 30  0000 C CNN
F 3 "" H 6400 1600 30  0000 C CNN
	1    6400 1600
	0    -1   -1   0   
$EndComp
Wire Wire Line
	6550 1600 6850 1600
Wire Wire Line
	6250 1600 6200 1600
$Comp
L PWR_FLAG #FLG033
U 1 1
P 9750 5300
F 0 "#FLG033" H 9750 5395 50  0001 C CNN
F 1 "PWR_FLAG" H 9750 5480 50  0000 C CNN
F 2 "" H 9750 5300 60  0000 C CNN
F 3 "" H 9750 5300 60  0000 C CNN
	1    9750 5300
	-1   0    0    1   
$EndComp
Connection ~ 9750 5200
Connection ~ 10550 5200
$Comp
L PWR_FLAG #FLG034
U 1 1
P 10550 5100
F 0 "#FLG034" H 10550 5195 50  0001 C CNN
F 1 "PWR_FLAG" H 10550 5280 50  0000 C CNN
F 2 "" H 10550 5100 60  0000 C CNN
F 3 "" H 10550 5100 60  0000 C CNN
	1    10550 5100
	1    0    0    -1  
$EndComp
Wire Wire Line
	10450 5200 10550 5200
$Comp
L C C1
U 1 1
P 750 1100
F 0 "C1" H 775 1200 50  0000 L CNN
F 1 "10n" H 775 1000 50  0000 L CNN
F 2 "" H 788 950 30  0000 C CNN
F 3 "" H 750 1100 60  0000 C CNN
	1    750  1100
	-1   0    0    1   
$EndComp
$Comp
L C C2
U 1 1
P 1050 1100
F 0 "C2" H 1075 1200 50  0000 L CNN
F 1 "10n" H 1075 1000 50  0000 L CNN
F 2 "" H 1088 950 30  0000 C CNN
F 3 "" H 1050 1100 60  0000 C CNN
	1    1050 1100
	-1   0    0    1   
$EndComp
$Comp
L C C3
U 1 1
P 1350 1100
F 0 "C3" H 1375 1200 50  0000 L CNN
F 1 "10n" H 1375 1000 50  0000 L CNN
F 2 "" H 1388 950 30  0000 C CNN
F 3 "" H 1350 1100 60  0000 C CNN
	1    1350 1100
	-1   0    0    1   
$EndComp
$Comp
L C C4
U 1 1
P 1650 1100
F 0 "C4" H 1675 1200 50  0000 L CNN
F 1 "10n" H 1675 1000 50  0000 L CNN
F 2 "" H 1688 950 30  0000 C CNN
F 3 "" H 1650 1100 60  0000 C CNN
	1    1650 1100
	-1   0    0    1   
$EndComp
$Comp
L C C5
U 1 1
P 1950 1100
F 0 "C5" H 1975 1200 50  0000 L CNN
F 1 "10n" H 1975 1000 50  0000 L CNN
F 2 "" H 1988 950 30  0000 C CNN
F 3 "" H 1950 1100 60  0000 C CNN
	1    1950 1100
	-1   0    0    1   
$EndComp
$Comp
L C C6
U 1 1
P 2250 1100
F 0 "C6" H 2275 1200 50  0000 L CNN
F 1 "10n" H 2275 1000 50  0000 L CNN
F 2 "" H 2288 950 30  0000 C CNN
F 3 "" H 2250 1100 60  0000 C CNN
	1    2250 1100
	-1   0    0    1   
$EndComp
Wire Wire Line
	750  1250 750  1350
Wire Wire Line
	2250 1300 2250 1250
Wire Wire Line
	2250 950  2250 900 
Wire Wire Line
	750  850  750  950 
Wire Wire Line
	1050 900  1050 950 
Connection ~ 1050 900 
Wire Wire Line
	1350 900  1350 950 
Connection ~ 1350 900 
Wire Wire Line
	1650 900  1650 950 
Wire Wire Line
	1950 850  1950 950 
Wire Wire Line
	1950 1300 1950 1250
Wire Wire Line
	1650 1300 1650 1250
Wire Wire Line
	1350 1300 1350 1250
Connection ~ 1350 1300
Wire Wire Line
	1050 1250 1050 1300
Connection ~ 1050 1300
$Comp
L GND #PWR035
U 1 1
P 750 1350
F 0 "#PWR035" H 750 1100 50  0001 C CNN
F 1 "GND" H 750 1200 50  0000 C CNN
F 2 "" H 750 1350 60  0000 C CNN
F 3 "" H 750 1350 60  0000 C CNN
	1    750  1350
	1    0    0    -1  
$EndComp
Connection ~ 750  1300
$Comp
L +5V #PWR036
U 1 1
P 750 850
F 0 "#PWR036" H 750 700 50  0001 C CNN
F 1 "+5V" H 750 990 50  0000 C CNN
F 2 "" H 750 850 60  0000 C CNN
F 3 "" H 750 850 60  0000 C CNN
	1    750  850 
	1    0    0    -1  
$EndComp
Connection ~ 750  900 
Wire Wire Line
	750  900  1650 900 
Wire Wire Line
	750  1300 2550 1300
Wire Wire Line
	1950 900  2550 900 
Connection ~ 1950 1300
Connection ~ 1650 1300
$Comp
L +3.3V #PWR037
U 1 1
P 1950 850
F 0 "#PWR037" H 1950 700 50  0001 C CNN
F 1 "+3.3V" H 1950 990 50  0000 C CNN
F 2 "" H 1950 850 60  0000 C CNN
F 3 "" H 1950 850 60  0000 C CNN
	1    1950 850 
	1    0    0    -1  
$EndComp
Connection ~ 1950 900 
Text Notes 1050 800  0    60   ~ 0
Decoupling
$Comp
L 24C16 U7
U 1 1
P 8050 2250
F 0 "U7" H 8200 2600 60  0000 C CNN
F 1 "24C16" H 8250 1900 60  0000 C CNN
F 2 "" H 8050 2250 60  0000 C CNN
F 3 "" H 8050 2250 60  0000 C CNN
	1    8050 2250
	1    0    0    -1  
$EndComp
$Comp
L GND #PWR038
U 1 1
P 8050 2850
F 0 "#PWR038" H 8050 2600 50  0001 C CNN
F 1 "GND" H 8050 2700 50  0000 C CNN
F 2 "" H 8050 2850 60  0000 C CNN
F 3 "" H 8050 2850 60  0000 C CNN
	1    8050 2850
	1    0    0    -1  
$EndComp
$Comp
L +3.3V #PWR039
U 1 1
P 8050 1700
F 0 "#PWR039" H 8050 1550 50  0001 C CNN
F 1 "+3.3V" H 8050 1840 50  0000 C CNN
F 2 "" H 8050 1700 60  0000 C CNN
F 3 "" H 8050 1700 60  0000 C CNN
	1    8050 1700
	-1   0    0    -1  
$EndComp
Wire Wire Line
	8050 1700 8050 1750
Wire Wire Line
	8050 2750 8050 2850
$Comp
L GND #PWR040
U 1 1
P 9250 2200
F 0 "#PWR040" H 9250 1950 50  0001 C CNN
F 1 "GND" H 9250 2050 50  0000 C CNN
F 2 "" H 9250 2200 60  0000 C CNN
F 3 "" H 9250 2200 60  0000 C CNN
	1    9250 2200
	1    0    0    -1  
$EndComp
Wire Wire Line
	8750 2150 9250 2150
Wire Wire Line
	9250 2150 9250 2200
Text GLabel 8850 2350 2    60   Input ~ 0
SCL
Wire Wire Line
	8850 2350 8750 2350
Text GLabel 9150 2450 2    60   BiDi ~ 0
SDA
Wire Wire Line
	9150 2450 8750 2450
Wire Wire Line
	8050 2800 7250 2800
Wire Wire Line
	7250 2800 7250 2050
Wire Wire Line
	7250 2050 7350 2050
Connection ~ 8050 2800
Wire Wire Line
	7350 2150 7250 2150
Connection ~ 7250 2150
Wire Wire Line
	7250 2250 7350 2250
Connection ~ 7250 2250
Text GLabel 10400 2350 2    60   BiDi ~ 0
SDA
$Comp
L +3.3V #PWR041
U 1 1
P 9900 2300
F 0 "#PWR041" H 9900 2150 50  0001 C CNN
F 1 "+3.3V" H 9900 2440 50  0000 C CNN
F 2 "" H 9900 2300 60  0000 C CNN
F 3 "" H 9900 2300 60  0000 C CNN
	1    9900 2300
	-1   0    0    -1  
$EndComp
$Comp
L R R16
U 1 1
P 10150 2350
F 0 "R16" V 10230 2350 50  0000 C CNN
F 1 "2K7" V 10150 2350 50  0000 C CNN
F 2 "" V 10080 2350 30  0000 C CNN
F 3 "" H 10150 2350 30  0000 C CNN
	1    10150 2350
	0    1    1    0   
$EndComp
Wire Wire Line
	10400 2350 10300 2350
Wire Wire Line
	9900 2300 9900 2350
Wire Wire Line
	9900 2350 10000 2350
Text GLabel 6300 1800 2    60   BiDi ~ 0
SDA
Text GLabel 6600 1900 2    60   Output ~ 0
SCL
Wire Wire Line
	6600 1900 6200 1900
Wire Wire Line
	6200 1800 6300 1800
$Comp
L C C7
U 1 1
P 2550 1100
F 0 "C7" H 2575 1200 50  0000 L CNN
F 1 "10n" H 2575 1000 50  0000 L CNN
F 2 "" H 2588 950 30  0000 C CNN
F 3 "" H 2550 1100 60  0000 C CNN
	1    2550 1100
	-1   0    0    1   
$EndComp
Wire Wire Line
	2550 900  2550 950 
Connection ~ 2250 900 
Wire Wire Line
	2550 1300 2550 1250
Connection ~ 2250 1300
$EndSCHEMATC
